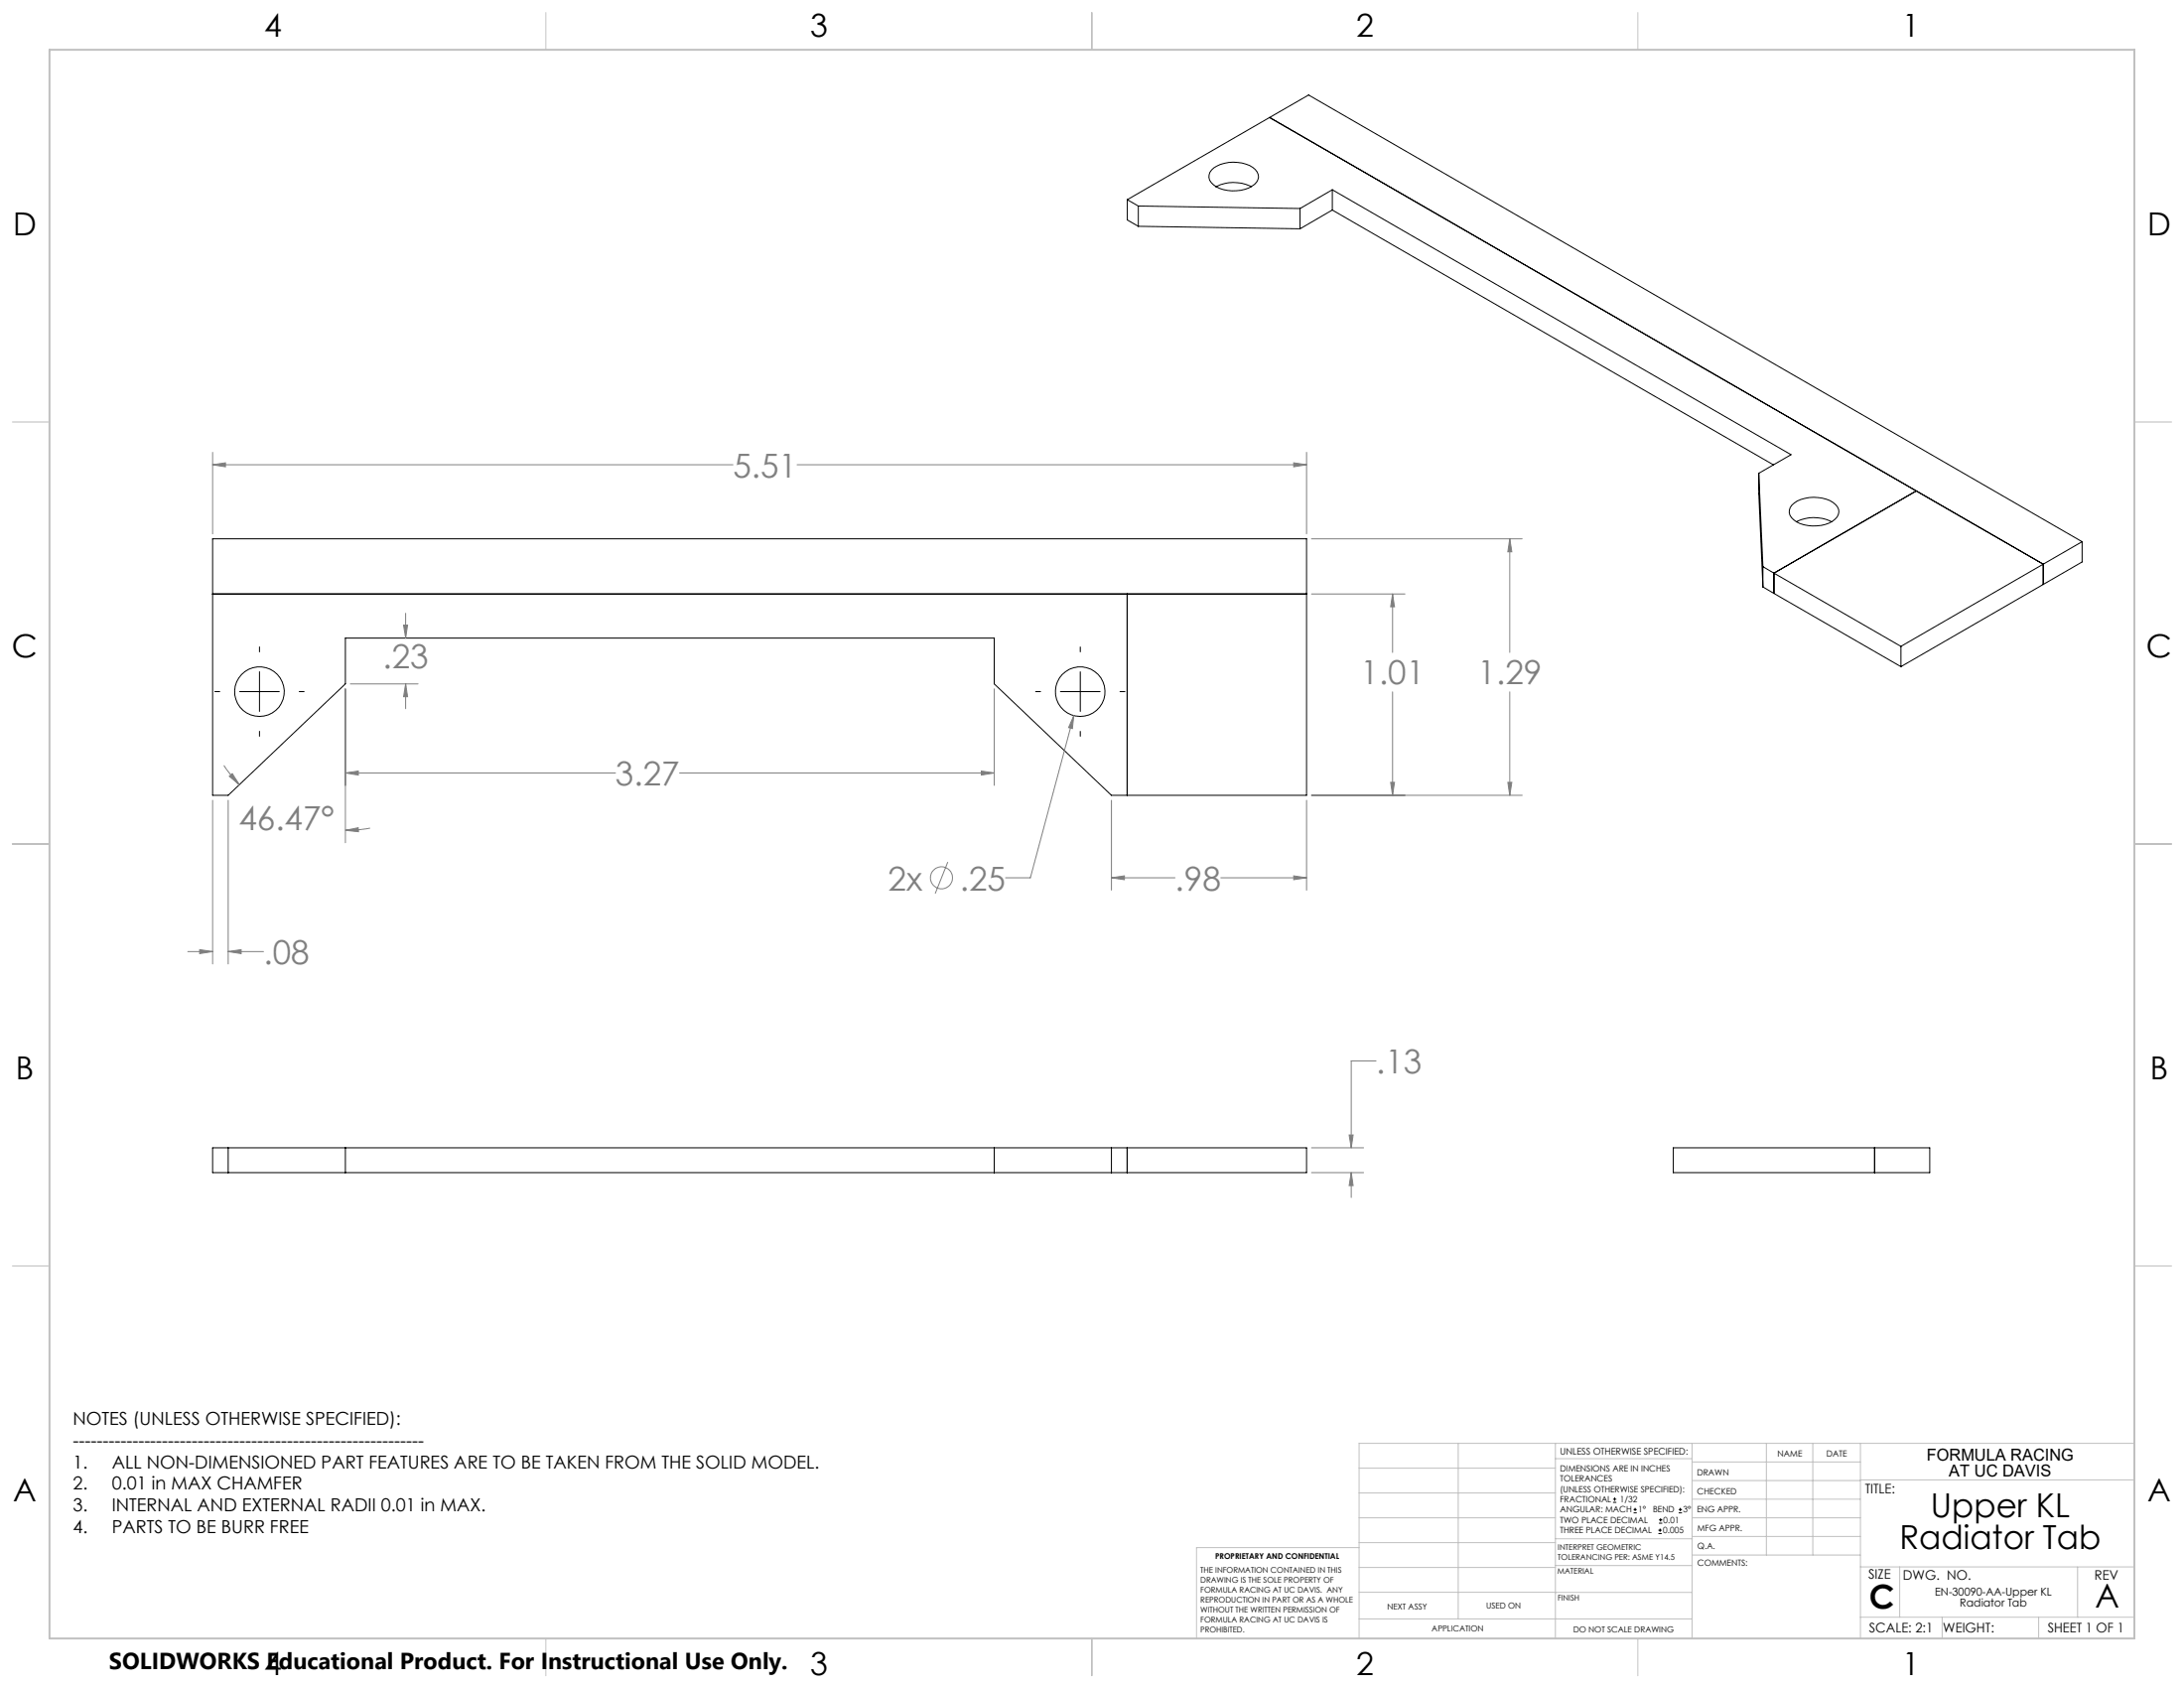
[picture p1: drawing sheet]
<svg xmlns="http://www.w3.org/2000/svg" width="559mm" height="432mm" viewBox="0 0 559 432" stroke-linecap="round" stroke-linejoin="round" font-family="sans-serif">
<g fill="none" stroke="#000" stroke-width=".25">
<path d="M324.8 30.1l-36.4 21M324.8 30.1l165.5 95.5-36.4 21M324.8 30.1l198 114.2M324.8 30.1l10-5.8 197.9 114.3M288.4 51.1v5.2l2.9 1.6M288.4 51.1l2.9 1.6M291.3 52.7l41.3 .6M291.3 52.7v5.2M291.3 57.9l41.3 .6M310 43.5a9 9 0 0 1 11.2-.1 2.52 2.52 0 0 1-.9 4.2 9.4 9.4 0 0 1-9.9-.4 2.42 2.42 0 0 1-.4-3.7zM311.1 47.8a9.8 9.8 0 0 1 9 0M332.6 53.3v5.2"/>
<path d="M340.9 48.5l117.4 67.8-8.3 4.8M340.9 48.5l-8.3 4.8M340.9 48.5v5.2M340.9 53.7l112.9 65.2M340.9 53.7l-8.3 4.8M54.4 137.8h279.9v65.6h-49.9l-30-28.5v-11.7h-166v11.7l-30 28.5h-4zM450 121.1l1.1 23.9M450 121.1v5.2l1.1 23.8M458.5 129.2a9 9 0 0 1 11.2-.1 2.53 2.53 0 0 1-.9 4.3 9.5 9.5 0 0 1-9.9-.4 2.42 2.42 0 0 1-.4-3.8zM459.7 133.5a9.7 9.7 0 0 1 8.9 0M532.7 138.6v5.2l-46.3 26.7M532.7 138.6l-9.9 5.7"/>
<path d="M54.4 151.9h279.9M288.4 151.9v51.5M451.1 145l2.8 1.6M451.1 150.1l2.8 1.7M451.1 145v5.1M453.9 146.6v5.2M453.9 146.6l32.5 18.7M453.9 151.8l32.5 18.7M522.8 144.3l-36.4 21M522.8 144.3v5.2M55 176.9h1.2M61.3 176.9h10.2"/>
<path d="M66.4 165.5v1.3M66.4 171.8v10.2M76.6 176.9h1.2M265 176.9h1.2M271.3 176.9h10.2M276.4 165.5v1.3M276.4 171.8v10.2M286.6 176.9h1.2M486.4 165.3v5.2M66.4 187.1v1.2M276.4 187.1v1.2M54.4 293.6h279.9v6.4h-279.9z"/>
<path d="M58.4 293.6v6.4M88.4 293.6v6.4M254.4 293.6v6.4M284.4 293.6v6.4M288.4 293.6v6.4M428.1 293.6h65.6v6.4h-65.6zM479.6 293.6v6.4M412.7 384.3h.9M412.7 383.5h.9M413.1 383.1v.8M418 387h.8M418 386.2h.8"/>
<path d="M418.4 385.7v.9M424.3 392.3h.9M424.3 391.4h.9M424.5 389.6h.8M424.5 388.8h.8M424.7 391v.9M424.9 388.4v.8M429.5 387h.9M429.5 386.2h.9M429.9 385.7v.9"/>
<circle cx="66.4" cy="176.9" r="6.3"/>
<circle cx="276.4" cy="176.9" r="6.3"/>
</g>
<g fill="none" stroke="#808080" stroke-width=".25">
<path d="M54.4 118.9l3.3-.5v1zM54.4 115.7v20.9M54.4 118.9h133.1M203.9 118.9h130.4M331 118.4l3.3 .5-3.3 .5zM334.3 115.7v20.9M335.6 137.8h53.9M386.3 137.8l.5 3.3h-1zM386.3 137.8v29.1M103.3 159.9h1l-.5 3.3zM103.8 156.9v6.3M335.6 151.9h23.9"/>
<path d="M356.3 151.9l.5 3.3h-1zM356.3 151.9v15M88.4 176.2v39.4M89.6 174.9h17.4M103.8 174.9l.5 3.3h-1zM103.8 174.9v6.4M254.4 176.2v24.7M356.3 177v26.4M386.3 177v26.4M57.3 195.8l1.4 1.9 2.5 3M58.7 198.6l.7-.7 1.8 2.8zM88.4 197.7l3.3-.5v1.1z"/>
<path d="M88.4 197.7h69.1M173.9 197.7h80.5M251.1 197.2l3.3 .5-3.3 .6zM274.7 183.1l-.3 3.3-1-.3zM274.7 183.1l-11.1 41.4h-6.3M54.4 204.7v41.9M58.4 204.7v41.9M88.4 212.4l3.3-.7v1.1zM94.7 211.8l-3.2 .5-3.1 .1M284.4 204.7v23M334.3 204.7v23M335.6 203.4h53.9"/>
<path d="M355.8 200.1h1l-.5 3.3zM385.8 200.1h1l-.5 3.3zM242.5 220.5l-3.2 8.1M284.4 224.5l3.3-.5v1zM284.4 224.5h16.2M312.3 224.5h22M331 224l3.3 .5-3.3 .5zM48 243.4h6.4M51.1 242.9l3.3 .5-3.3 .5zM58.4 243.4l3.3-.5v1zM58.4 243.4h9M352.1 271.4h-6.4v22.2"/>
<path d="M335.6 300h13.3M335.6 293.6h13.3M345.2 290.3h1l-.5 3.3zM345.7 300l.5 3.3h-1zM345.7 300v6.3"/>
<circle cx="240.9" cy="224.5" r="2.82"/>
</g>
<g fill="none" stroke="#c0c0c0" stroke-width=".25">
<path d="M139.7 3.2v9.5M279.4 3.2v9.5M419.1 3.2v9.5M3.1 107.9h9.6M546.1 107.9h9.5M3.1 215.9h9.6M546.1 215.9h9.5M3.1 323.8h9.6M546.1 323.8h9.5M347.7 375.6h50.3M373.1 369.2v44.9M398 369.2v49.9"/>
<path d="M398 373.1h34.9M432.9 369.2v49.9M432.9 378.7h43.1M432.9 374h43.1M451.9 369.2v28.6M463.8 369.2v28.6M476 369.2v49.9M476 378.6h70.1M546.1 369.2h-198.4v49.9M347.7 394.6h50.3M347.7 388.3h50.3M347.7 381.9h50.3"/>
<path d="M347.7 395.9h-41.6v23.2M398 393.6h35M432.9 383.5h43.1M432.9 388.3h43.1M432.9 393h43.1M433 397.8h43M139.7 419.1v9.6M279.4 419.1v9.6M347.7 414.1h85.2M347.7 401h50.3M347.7 407.3h50.3M398 407.4h34.9"/>
<path d="M398 400.5h35M419.1 419.1v9.6M476 413.7h70.1M476 400.8h70.1M486.1 400.8v12.9M496.9 413.7v5.4M521.6 413.7v5.4M531.6 400.8v12.9"/>
</g>
<path d="M12.7 12.7h533.4v406.4h-533.4z" fill="none" stroke="#c0c0c0" stroke-width=".5"/>
<path d="M345.7 300l.5 3.3h-1zM345.2 290.3h1l-.5 3.3zM54.4 118.9l3.3-.5v1zM331 118.4l3.3 .5-3.3 .5zM88.4 197.7l3.3-.5v1.1zM251.1 197.2l3.3 .5-3.3 .6zM274.7 183.1l-1.3 3 1 .3zM58.4 243.4l3.3-.5v1zM51.1 242.9l3.3 .5-3.3 .5zM103.8 174.9l.5 3.3h-1zM103.3 159.9h1l-.5 3.3zM58.7 198.6l.7-.7 1.8 2.8zM88.4 212.4l3.3-.7v1.1zM386.3 137.8l.5 3.3h-1zM385.8 200.1h1l-.5 3.3zM355.8 200.1h1l-.5 3.3zM356.3 151.9l.5 3.3h-1zM284.4 224.5l3.3-.5v1zM331 224l3.3 .5-3.3 .5z" fill="#808080"/>
<g font-size="8.5" fill="#808080">
<text x="187.5" y="122.1">5.51</text>
<text x="97.9" y="171">.23</text>
<text x="348.1" y="175.1">1.01</text>
<text x="378.1" y="175.1">1.29</text>
<text x="157.5" y="200.9">3.27</text>
<text x="61.1" y="212.4">46.47°</text>
<text x="227.2" y="227.7">2x</text>
<text x="245.6" y="227.7">.25</text>
<text x="300.6" y="227.7">.98</text>
<text x="67.4" y="246.6">.08</text>
<text x="352.1" y="274.6">.13</text>
</g>
<g font-size="8.5">
<text x="494" y="388">Upper KL</text>
<text x="486" y="396.1">Radiator Tab</text>
<text x="478.3" y="411.4">C</text>
<text x="536.1" y="411.3">A</text>
</g>
<g font-size="8.1">
<text x="67.6" y="9.3">4</text>
<text x="207.3" y="9.3">3</text>
<text x="347" y="9.3">2</text>
<text x="486.7" y="9.3">1</text>
<text x="3.3" y="60.1">D</text>
<text x="549.4" y="60.1">D</text>
<text x="3" y="168">C</text>
<text x="549.1" y="168">C</text>
<text x="4" y="276">B</text>
<text x="550.1" y="276">B</text>
<text x="3.3" y="383.9">A</text>
<text x="549.4" y="383.9">A</text>
<text x="67.6" y="428.4">4</text>
<text x="207.3" y="428.4">3</text>
<text x="347" y="428.4">2</text>
<text x="486.7" y="428.4">1</text>
</g>
<text font-size="5.9" x="27.9" y="427">SOLIDWORKS Educational Product. For Instructional Use Only.</text>
<g font-size="4.6">
<text x="18.6" y="364.4">NOTES (UNLESS OTHERWISE SPECIFIED):</text>
<text x="18.6" y="370">-----------------------------------------------------------</text>
<text x="18.6" y="375.5">1.</text>
<text x="28.7" y="375.5">ALL NON-DIMENSIONED PART FEATURES ARE TO BE TAKEN FROM THE SOLID MODEL.</text>
<text x="18.6" y="381.1">2.</text>
<text x="28.7" y="381.1">0.01 in MAX CHAMFER</text>
<text x="18.6" y="386.7">3.</text>
<text x="28.7" y="386.7">INTERNAL AND EXTERNAL RADII 0.01 in MAX.</text>
<text x="18.6" y="392.3">4.</text>
<text x="28.7" y="392.3">PARTS TO BE BURR FREE</text>
</g>
<g font-size="4.2">
<text x="493" y="373.5">FORMULA RACING</text>
<text x="498.7" y="377.8">AT UC DAVIS</text>
</g>
<g font-size="3.4">
<text x="477.2" y="381.9">TITLE:</text>
<text x="478.1" y="404">SIZE</text>
<text x="486.9" y="404">DWG. NO.</text>
<text x="535.9" y="404.1">REV</text>
<text x="478.2" y="417.6">SCALE: 2:1</text>
<text x="497.1" y="417.7">WEIGHT:</text>
<text x="523.9" y="417.6">SHEET 1 OF 1</text>
</g>
<g font-size="2.8">
<text x="495.1" y="408.1">EN-30090-AA-Upper KL</text>
<text x="501.5" y="410.9">Radiator Tab</text>
</g>
<text font-size="2.4" x="399.2" y="372.1">UNLESS OTHERWISE SPECIFIED:</text>
<g font-size="2.2">
<text x="399.2" y="376.4">DIMENSIONS ARE IN INCHES</text>
<text x="434.2" y="377.3">DRAWN</text>
<text x="454.8" y="372.5">NAME</text>
<text x="467.3" y="372.6">DATE</text>
<text x="399.2" y="379">TOLERANCES</text>
<text x="399.2" y="381.7">(UNLESS OTHERWISE SPECIFIED):</text>
<text x="434.3" y="382.2">CHECKED</text>
<text x="399.2" y="389.6">TWO PLACE DECIMAL</text>
<text x="399.2" y="384.3">FRACTIONAL</text>
<text x="399.2" y="387">ANGULAR: MACH</text>
<text x="414.5" y="384.3">1/32</text>
<text x="419.1" y="387">1°</text>
<text x="422.9" y="387">BEND</text>
<text x="425.6" y="389.6">0.01</text>
<text x="430.6" y="387">3°</text>
<text x="434.2" y="386.9">ENG APPR.</text>
<text x="399.2" y="392.3">THREE PLACE DECIMAL</text>
<text x="425.5" y="392.3">0.005</text>
<text x="434.3" y="391.6">MFG APPR.</text>
<text x="434.3" y="396.3">Q.A.</text>
<text x="434.3" y="400.5">COMMENTS:</text>
</g>
<g font-size="2.1">
<text x="354.9" y="411.6">NEXT ASSY</text>
<text x="380.3" y="411.6">USED ON</text>
<text x="366.3" y="417.4">APPLICATION</text>
<text x="402.5" y="417.5">DO NOT SCALE DRAWING</text>
</g>
<g font-size="2">
<text x="310.9" y="398.8">PROPRIETARY AND CONFIDENTIAL</text>
<text x="398.6" y="396.5">INTERPRET GEOMETRIC</text>
<text x="398.6" y="399">TOLERANCING PER: ASME Y14.5</text>
<text x="307.2" y="402.4">THE INFORMATION CONTAINED IN THIS</text>
<text x="307.2" y="404.9">DRAWING IS THE SOLE PROPERTY OF</text>
<text x="307.2" y="407.5">FORMULA RACING AT UC DAVIS. ANY</text>
<text x="398.5" y="402.6">MATERIAL</text>
<text x="307.2" y="410">REPRODUCTION IN PART OR AS A WHOLE</text>
<text x="307.2" y="412.5">WITHOUT THE WRITTEN PERMISSION OF</text>
<text x="398.5" y="409.4">FINISH</text>
<text x="307.2" y="415">FORMULA RACING AT UC DAVIS IS</text>
<text x="307.2" y="417.6">PROHIBITED.</text>
</g>
</svg>
